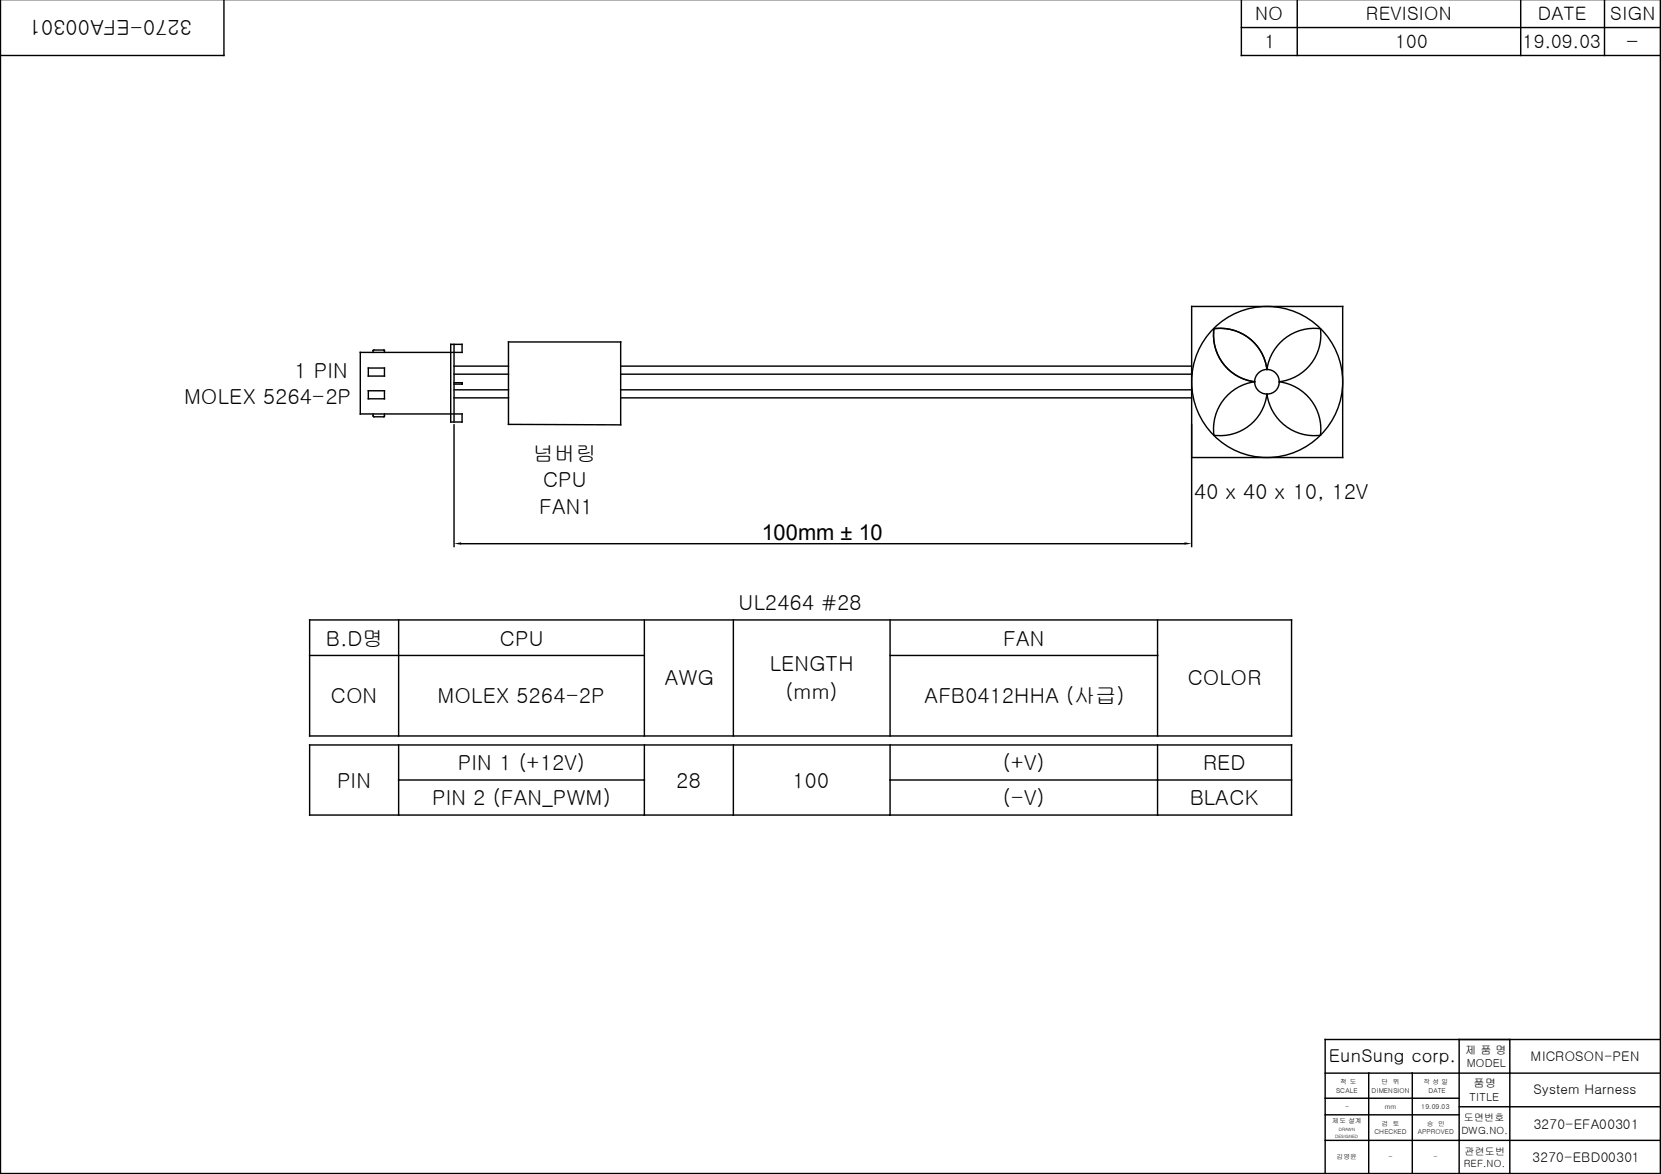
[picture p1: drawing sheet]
<svg xmlns="http://www.w3.org/2000/svg" width="297mm" height="210mm" viewBox="0 0 297 210" stroke-linecap="round" stroke-linejoin="round" font-family="sans-serif">
<g fill="none" stroke="#000" stroke-width=".25">
<path d="M.1 -.1v209.9h296.8v-209.9M40 -.1v10h-39.9M222 -.1v10h74.9M232 -.1v10M271.9 -.1v10M286.9 -.1v10M222 4.9h74.9M217.1 58.8a8.4 8.4 0 0 1 9.5 7.3 8.5 8.5 0 0 1 9.5-7.3 8.4 8.4 0 0 1-7.3 9.5 8.6 8.6 0 0 1 7.3 9.5 8.6 8.6 0 0 1-9.5-7.3 8.4 8.4 0 0 1-9.5 7.3 8.5 8.5 0 0 1 7.3-9.5 8.4 8.4 0 0 1-7.3-9.5zM64.4 63h18.2v-1.4h-2v13.9h2v-1.5h-18.2zM65.9 65.8h2.8v1.4h-2.8zM65.9 69.9h2.8v1.4h-2.8zM66.7 63v-.3l.2-.1h1.8v.4"/>
<path d="M66.7 74v.4l.2 .1h1.8v-.5M81.2 69.7h9.7M81.2 71.1h9.7M81.2 66.9h9.7M81.2 65.5h9.7M81.2 61.6v13.9M81.2 76v21.7M81.2 68.4h1.4v.3h-1.4M90.9 61.1h20.1v14.9l-20.1-.1zM111 69.7h102.1M111 71.1h102.1M111 66.9h102.1"/>
<path d="M111 65.5h102.1M82.5 97.2h129.3M213.1 81.8h27v-27h-27v42.9M55.4 110.8h175.6v20.8h-175.6zM55.4 117.2h59.8M71.3 110.8v20.8M115.2 110.8v20.8M131.1 110.8v20.8M159.2 110.8v20.8M159.2 117.2h47.8M207 110.8v20.8M55.4 133.2h175.6v12.5h-175.6z"/>
<path d="M71.3 133.2v12.5M71.3 139.5h43.9M115.2 133.2v12.5M131.1 133.2v12.5M159.2 133.2v12.5M159.2 139.5h71.8M207 133.2v12.5M237 196.4h23.9M237 199.3h23.9M237 191.9h59.9M244.8 191.9v17.9M252.6 191.9v17.9"/>
<path d="M260.9 185.9v23.9M260.9 197.9h36M270 185.9v23.9M296.9 185.9h-59.9v23.9M237 203.9h59.9"/>
<circle cx="226.6" cy="68.3" r="2.2"/>
<circle cx="226.6" cy="68.3" r="13.5"/>
</g>
<g fill="#000">
<path d="M81.2 97.2l1.3-.2v.4zM211.8 97l1.3 .2-1.3 .2z"/>
<path d="M226.5 70.5h.2v.3h-.2z" fill-rule="evenodd"/>
<path d="M226.5 70.5h.2v.3h-.2z" fill-rule="evenodd"/>
</g>
<text font-size="3.9" x="136.2" y="96.6">100mm ± 10</text>
<g font-size="3.7">
<text x="34.3" y="3.6" transform="rotate(-180 34.3 3.6)">3270-EFA00301</text>
<text x="290.7" y="8.8">-</text>
<text x="52.7" y="67.6">1 PIN</text>
<text x="32.9" y="72.2">MOLEX 5264-2P</text>
<text x="95.3" y="82.5">넘버링</text>
<text x="97.1" y="87.1">CPU</text>
<text x="213.5" y="89.3">40 x 40 x 10, 12V</text>
<text x="96.4" y="91.9">FAN1</text>
<text x="132.1" y="109">UL2464 #28</text>
<text x="58.3" y="115.4">B.D명</text>
<text x="89.4" y="115.4">CPU</text>
<text x="137.7" y="119.9">LENGTH</text>
<text x="179.4" y="115.4">FAN</text>
<text x="59.2" y="125.7">CON</text>
<text x="78.2" y="125.7">MOLEX 5264-2P</text>
<text x="118.9" y="122.5">AWG</text>
<text x="140.5" y="124.9">(mm)</text>
<text x="165.4" y="125.7">AFB0412HHA (사급)</text>
<text x="212.4" y="122.5">COLOR</text>
<text x="81.9" y="137.7">PIN 1 (+12V)</text>
<text x="179.3" y="137.7">(+V)</text>
<text x="215.1" y="137.7">RED</text>
<text x="60.3" y="140.8">PIN</text>
<text x="77.3" y="143.9">PIN 2 (FAN_PWM)</text>
<text x="121" y="140.8">28</text>
<text x="141.7" y="140.8">100</text>
<text x="179.3" y="143.9">(-V)</text>
<text x="212.8" y="143.9">BLACK</text>
</g>
<g font-size="3.3">
<text x="224.5" y="3.7">NO</text>
<text x="244.3" y="3.7">REVISION</text>
<text x="275" y="3.7">DATE</text>
<text x="288" y="3.7">SIGN</text>
<text x="226.1" y="8.7">1</text>
<text x="249.5" y="8.7">100</text>
<text x="272.3" y="8.7">19.09.03</text>
</g>
<text font-size="3.2" x="237.7" y="189.8">EunSung corp.</text>
<g font-size="2.4">
<text x="273.7" y="189.8">MICROSON-PEN</text>
<text x="274.2" y="195.6">System Harness</text>
<text x="274.3" y="201.8">3270-EFA00301</text>
<text x="274.1" y="207.7">3270-EBD00301</text>
</g>
<g font-size="2">
<text x="262" y="188.4">제 품 명</text>
<text x="262.3" y="190.9">MODEL</text>
<text x="262.8" y="196.9">TITLE</text>
<text x="263.5" y="194.4">품명</text>
</g>
<g font-size="1.8">
<text x="261.4" y="202.7">DWG.NO.</text>
<text x="261.8" y="200.4">도면번호</text>
<text x="261.8" y="208.6">REF.NO.</text>
<text x="261.9" y="206.4">관련도번</text>
</g>
<g font-size="1.2">
<text x="238.9" y="195.3">SCALE</text>
<text x="239.7" y="193.8">척 도</text>
<text x="245.3" y="195.3">DIMENSION</text>
<text x="247.1" y="193.8">단</text>
<text x="249.1" y="193.8">위</text>
<text x="254.6" y="193.8">작 성 일</text>
<text x="255.4" y="195.3">DATE</text>
<text x="238.3" y="200.8">제도 설계</text>
<text x="240.5" y="198.3">-</text>
<text x="245.8" y="202.8">CHECKED</text>
<text x="247.1" y="201.4">검</text>
<text x="247.6" y="198.3">mm</text>
<text x="249.1" y="201.4">토</text>
<text x="253.6" y="202.8">APPROVED</text>
<text x="254.2" y="198.3">19.09.03</text>
<text x="255.2" y="201.4">승</text>
<text x="257.2" y="201.4">인</text>
<text x="239" y="207.3">김영윤</text>
<text x="248.3" y="207.3">-</text>
<text x="256.4" y="207.3">-</text>
</g>
<g font-size=".8">
<text x="238.8" y="203.4">DESIGNED</text>
<text x="239.4" y="202.2">DRAWN</text>
</g>
</svg>
